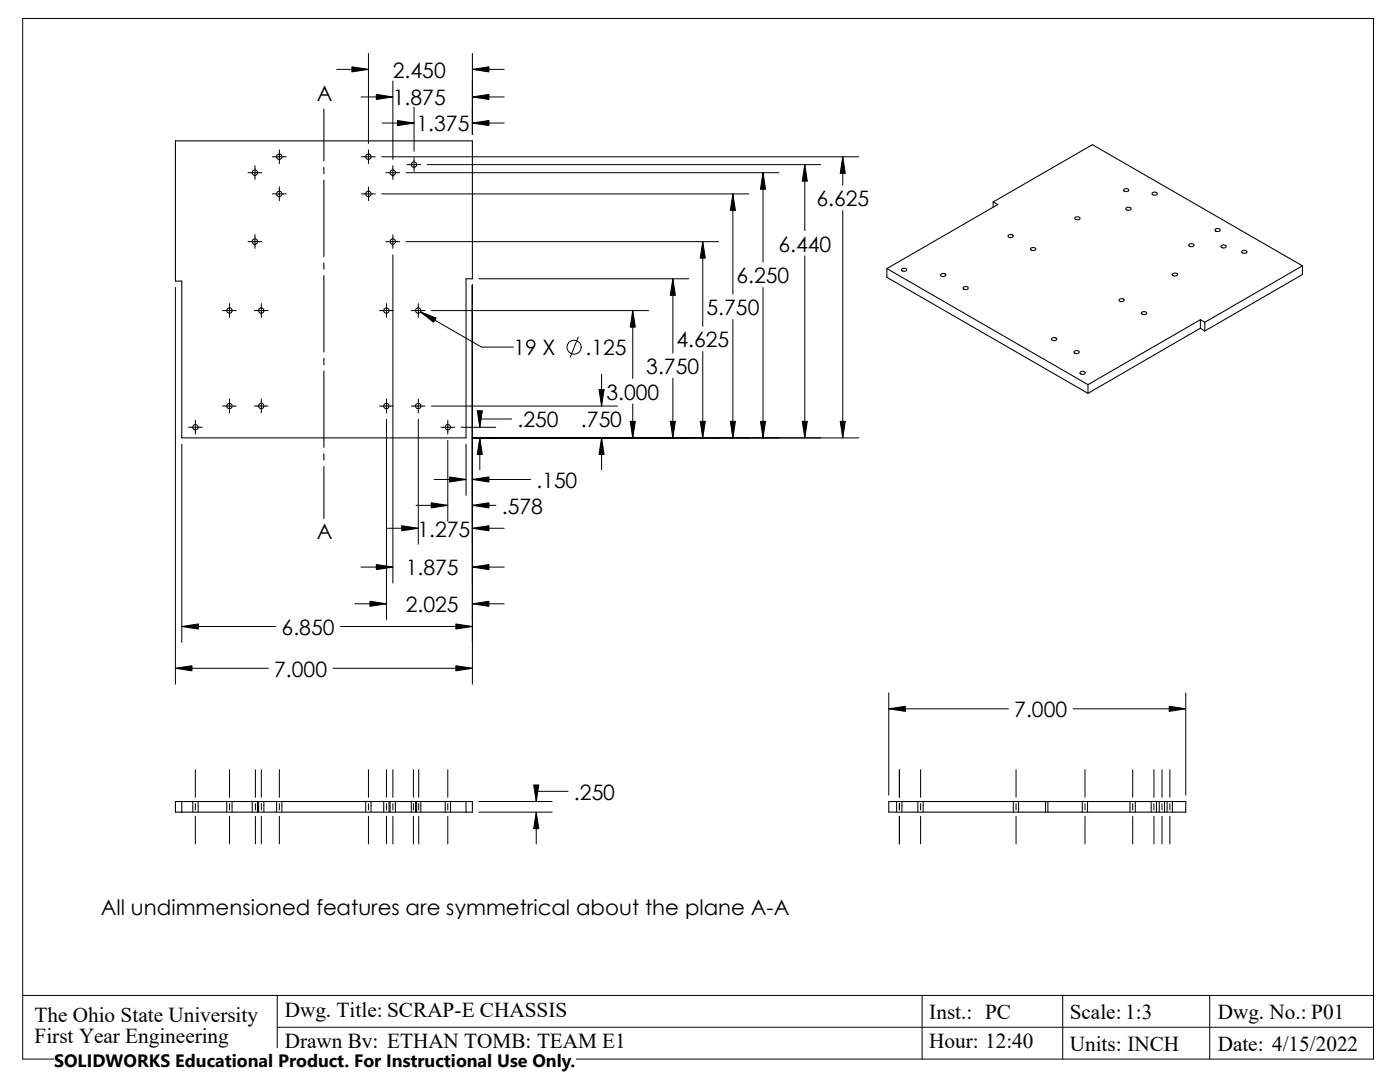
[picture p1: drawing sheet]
<svg xmlns="http://www.w3.org/2000/svg" width="279mm" height="216mm" viewBox="0 0 279 216" stroke-linecap="round" stroke-linejoin="round" font-family="sans-serif">
<g fill="none" stroke="#000" stroke-width=".2">
<path d="M4.5 3.7h269.6v207.6h-269.6zM67.2 13.8h6.3M72.1 19.3h6.3M73.5 10.7v17.9M78.4 16.2v15.6M94.3 10.7v16.1M94.3 19.3h6.3M94.3 13.8h6.3M49.5 34.5h2.7M50.9 33.1v2.7M54.4 31.3h2.7M54.4 38.7h2.7"/>
<path d="M55.8 29.9v2.7M55.8 37.3v2.7M72.1 31.3h2.8M72.1 38.7h2.8M73.5 29.9v2.7M73.5 37.3v2.7M76.2 31.3h95.2M76.2 38.7h73.2M76.3 24.6h6.3M77 34.5h2.8M78.4 33.1v2.7M81 34.5h74.4"/>
<path d="M81.2 32.9h2.8M82.6 21.4v8.8M82.6 31.5v2.7M85.3 32.9h78.5M94.3 24.6h6.3M146.3 38.7v20M152.3 34.5v17.8M160.6 32.9v13.1M168.2 31.3v5.7M35 57.4v79.1M49.5 48.2h2.7M50.9 46.8v2.8"/>
<path d="M77 48.2h2.8M78.4 46.8v2.8M78.4 50.8v65.5M81 48.2h62.4M94.3 56.9v79.6M95.5 55.6h42M134.3 55.6v14.8M140.3 48.2v16.9M152.3 57.4v30M160.6 51.1v36.3M168.2 42v45.4M44.4 62h2.8"/>
<path d="M45.8 60.6v2.7M45.8 79.6v2.8M50.8 62h2.7M52.2 60.6v2.7M52.2 79.6v2.8M75.7 62h2.8M77.1 60.6v2.7M77.1 79.6v2.8M82.1 62h2.7M83.5 60.6v2.7M83.5 79.6v2.8M83.9 62.2l12.2 7.1h6.3"/>
<path d="M86.1 62h43.4M115.4 67.3l-1.6 4M120.1 74.7v6.3M126.3 62v13.5M134.3 75.5v11.9M140.3 70.1v17.3M146.3 63.8v23.6M36.3 88.6v39.6M37.6 85.3h2.8M39 83.9v2.7M44.4 81h2.8M50.8 81h2.7"/>
<path d="M75.7 81h2.8M77.1 83.7v40M82.1 81h2.7M83.5 83.7v24.9M86.1 81h37.1M86.7 95.7h6.3M88 85.3h2.8M89.4 83.9v2.7M89.4 87.9v16.1M92 85.3h6.9M93 88.6v10.2M94.3 95.7h11.6"/>
<path d="M94.3 87.4h77.1M95.8 87.4v6.3M102.1 83.6h-6.3v1.7M120.1 87.4v6.3M126.3 80.6v6.8M72.1 113.2h6.3M77.1 105.4h6.4M83 100.8h6.4M94.3 105.4h6.3M94.3 100.8h4.7M94.3 113.2h6.3M35 133.3h18.6"/>
<path d="M36.3 125h18.7M66.5 133.3h27.8M67.9 125h26.4M70.8 120.5h6.3M94.3 120.5h6.3M177.4 138.3v20.4M236.6 138.3v20.4M38.5 159.9v2.2M39 153.6v5.5M39.5 159.9v2.2M45.3 159.9v2.2M45.8 153.6v5.5"/>
<path d="M46.3 159.9v2.2M50.3 159.9v2.2M51 153.6v5.5M51.4 159.9v2.2M51.6 159.9v2.2M52.2 153.6v5.5M52.7 159.9v2.2M55.2 159.9v2.2M55.8 153.6v5.5M56.3 159.9v2.2M73 159.9v2.2M73.5 153.6v5.5"/>
<path d="M74 159.9v2.2M76.6 159.9v2.2M77.1 153.6v5.5M77.6 159.9v2.2M77.9 159.9v2.2M78.4 153.6v5.5M78.9 159.9v2.2M82.1 159.9v2.2M82.5 153.6v5.5M82.9 159.9v2.2M83.1 159.9v2.2M83.6 153.6v5.5"/>
<path d="M84 159.9v2.2M88.9 159.9v2.2M89.4 153.6v5.5M89.9 159.9v2.2M95.5 159.9h14.7M113.4 157.9h-6.4v2M177.4 141.4h23.9M178.9 159.9v2.2M179.5 153.6v5.5M180 159.9v2.2M183.2 159.9v2.2M183.7 153.6v5.5"/>
<path d="M184.2 159.9v2.2M202.2 159.9v2.2M202.8 153.6v5.5M203.3 159.9v2.2M208.7 159.9v2.2M214.2 141.4h22.4M216 159.9v2.2M216.5 153.6v5.5M217 159.9v2.2M225.5 159.9v2.2M226.1 153.6v5.5M226.6 159.9v2.2"/>
<path d="M229.7 159.9v2.2M230.3 153.6v5.5M230.8 159.9v2.2M231.4 159.9v2.2M231.9 153.6v5.5M232.4 159.9v2.2M232.9 159.9v2.2M233.5 153.6v5.5M234 159.9v2.2M39 160.4v1.2M39 162.9v5.5M45.8 160.4v1.2"/>
<path d="M45.8 162.9v5.5M51 160.4v1.2M51 162.9v5.5M52.2 160.4v1.2M52.2 162.9v5.5M55.8 160.4v1.2M55.8 162.9v5.5M73.5 160.4v1.2M73.5 162.9v5.5M77.1 160.4v1.2M77.1 162.9v5.5M78.4 160.4v1.2"/>
<path d="M78.4 162.9v5.5M82.5 160.4v1.2M82.5 162.9v5.5M83.6 160.4v1.2M83.6 162.9v5.5M89.4 160.4v1.2M89.4 162.9v5.5M95.5 162.1h14.7M107 162.1v6.3M179.5 160.4v1.2M179.5 162.9v5.5M183.7 160.4v1.2"/>
<path d="M183.7 162.9v5.5M202.8 160.4v1.2M202.8 162.9v5.5M216.5 160.4v1.2M216.5 162.9v5.5M226.1 160.4v1.2M226.1 162.9v5.5M230.3 160.4v1.2M230.3 162.9v5.5M231.9 160.4v1.2M231.9 162.9v5.5M233.5 160.4v1.2"/>
<path d="M233.5 162.9v5.5M4.5 198.6h269.6M55.3 198.6v12.7M184 198.6v12.7M212.1 198.6v12.7M241.4 198.6v12.7M55.3 205h218.8"/>
<circle cx="114.6" cy="69.3" r="1.4"/>
</g>
<g fill="none" stroke="#000" stroke-width=".21">
<path d="M35 28.1h59.3v27.5h-1.3v31.8h-56.7v-31.3h-1.3zM64.6 21.8v10.3M64.6 33.4v1.3M64.6 35.9v15.3M224.3 37.8a.48 .48 0 0 1 .6-.2 .48 .48 0 0 1 .3 .5 .5 .5 0 0 1-.6 .2 .5 .5 0 0 1-.3-.5zM230 38.5a.55 .55 0 0 1 .9 .2 .59 .59 0 0 1-1-.1zM64.6 52.5v1.2M64.6 55v15.2M177 53.6l40.1 23.2M177 53.6v1.7l40.1 23.2M180 53.7a.58 .58 0 0 1 .9 .2 .53 .53 0 0 1-.5 .3 .53 .53 0 0 1-.4-.5zM187.8 54.7a.58 .58 0 0 1 1 .2 .62 .62 0 0 1-1.1 0z"/>
<path d="M192.3 57.3a.65 .65 0 0 1 1 .2 .58 .58 0 0 1-.6 .3 .58 .58 0 0 1-.5-.4zM198.2 40.3l.9 .5-22.1 12.8M198.2 40.3l19.8-11.4 41.9 24.1M198.2 40.3v1M201.3 46.9a.58 .58 0 0 1 .9 .3 .54 .54 0 0 1-.5 .2 .54 .54 0 0 1-.5-.4zM205.7 49.5a.65 .65 0 0 1 1 .2 .58 .58 0 0 1-.5 .3 .58 .58 0 0 1-.5-.4zM214.5 43.4a.57 .57 0 0 1 1 .3 .54 .54 0 0 1-.6 .2 .54 .54 0 0 1-.4-.5zM223.4 59.7a.58 .58 0 0 1 1 .2 .54 .54 0 0 1-.6 .3 .54 .54 0 0 1-.4-.4zM224.7 41.5a.65 .65 0 0 1 1 .2 .6 .6 0 0 1-1-.1zM234 54.7a.59 .59 0 0 1 1 .1 .58 .58 0 0 1-1-.1zM237.3 48.8a.65 .65 0 0 1 1 .1 .58 .58 0 0 1-.6 .3 .58 .58 0 0 1-.5-.3zM242.6 45.7a.55 .55 0 0 1 .5-.1 .55 .55 0 0 1 .4 .4 .64 .64 0 0 1-1-.2z"/>
<path d="M243.8 49a.65 .65 0 0 1 .9 .2 .58 .58 0 0 1-.5 .3 .58 .58 0 0 1-.5-.4zM247.9 50.1a.57 .57 0 0 1 .9 .3 .54 .54 0 0 1-.6 .2 .54 .54 0 0 1-.3-.5zM259.9 53l-19.4 11.3M259.9 53v1.8l-19.4 11.2M64.6 71.5v1.3M64.6 74v15.3M210 67.5a.58 .58 0 0 1 .9 .2 .62 .62 0 0 1-1.1-.1zM214.4 70.1a.65 .65 0 0 1 1 .2 .58 .58 0 0 1-.6 .3 .58 .58 0 0 1-.5-.4zM215.7 74.2a.51 .51 0 0 1 .5-.1 .51 .51 0 0 1 .3 .4 .59 .59 0 0 1-1-.2zM217.1 76.8v1.7M227.9 62.3a.65 .65 0 0 1 1 .2 .55 .55 0 0 1-.6 .3 .55 .55 0 0 1-.5-.4zM239.6 63.8l.9 .5"/>
<path d="M239.6 63.8l-22.5 13M239.6 63.8v1.7M239.6 65.5l-22.5 13M239.6 65.5l.9 .5M240.5 64.3v1.7M64.6 90.6v1.2M64.6 93.1v10.4M35 159.9h59.3v2.2h-59.3zM36.3 159.9v2.2M93 159.9v2.2M177.4 159.9h59.2v2.2h-59.2zM209.1 159.9v2.2"/>
<circle cx="50.9" cy="34.4" r=".53"/>
<circle cx="55.7" cy="38.7" r=".53"/>
<circle cx="55.7" cy="31.3" r=".53"/>
<circle cx="73.5" cy="31.3" r=".53"/>
<circle cx="73.5" cy="38.7" r=".53"/>
<circle cx="78.4" cy="34.4" r=".53"/>
<circle cx="82.6" cy="32.8" r=".53"/>
<circle cx="50.9" cy="48.2" r=".53"/>
<circle cx="78.4" cy="48.2" r=".53"/>
<circle cx="45.8" cy="62" r=".54"/>
<circle cx="52.1" cy="62" r=".53"/>
<circle cx="77.1" cy="62" r=".54"/>
<circle cx="83.5" cy="62" r=".53"/>
<circle cx="39" cy="85.2" r=".52"/>
<circle cx="45.8" cy="81" r=".54"/>
<circle cx="52.1" cy="81" r=".53"/>
<circle cx="77.1" cy="81" r=".54"/>
<circle cx="83.5" cy="81" r=".53"/>
<circle cx="89.4" cy="85.2" r=".52"/>
</g>
<g fill="#000" stroke="#000" stroke-width=".2">
<path d="M70.2 13.3l3.3 .5-3.3 .6zM75.1 18.8l3.3 .5-3.3 .6zM94.3 19.3l3.3-.5v1.1zM94.3 13.8l3.3-.5v1.1zM79.3 24l3.3 .6-3.3 .5zM94.3 24.6l3.3-.6v1.1zM146.3 38.7l.5 3.3h-1zM152.3 34.5l.5 3.3h-1zM160.6 32.9l.5 3.3h-1zM168.2 31.3l.5 3.3h-1zM134.3 55.6l.5 3.3h-1zM140.3 48.2l.5 3.3h-1.1z"/>
<path d="M83.9 62.2l3.1 1.3-.5 .8zM126.3 62l.5 3.3h-1zM89.7 95.2l3.3 .5-3.3 .5zM94.3 95.7l3.3-.5v1zM95.2 82h1.1l-.5 3.3zM95.8 87.4l.5 3.3h-1.1zM120.1 87.4l.5 3.3h-1.1zM119.5 77.7h1.1l-.5 3.3zM125.8 84.1h1l-.5 3.3zM133.8 84.1h1l-.5 3.3zM139.7 84.1h1.1l-.5 3.3zM145.8 84.1h1l-.5 3.3z"/>
<path d="M151.8 84.1h1l-.5 3.3zM160.1 84.1h1l-.5 3.3zM167.7 84.1h1l-.5 3.3zM75.1 112.6l3.3 .6-3.3 .5zM80.2 104.9l3.3 .5-3.3 .5zM86.1 100.3l3.3 .5-3.3 .5zM94.3 105.4l3.3-.5v1zM94.3 100.8l3.3-.5v1zM94.3 113.2l3.3-.6v1.1zM35 133.3l3.3-.5v1.1zM36.3 125l3.3-.5v1zM73.8 120l3.3 .5-3.3 .5z"/>
<path d="M91 124.5l3.3 .5-3.3 .5zM91 132.8l3.3 .5-3.3 .6zM94.3 120.5l3.3-.5v1zM106.5 156.6h1l-.5 3.3zM177.4 141.4l3.3-.5v1zM233.3 140.9l3.3 .5-3.3 .5zM107 162.1l.5 3.3h-1z"/>
</g>
<path d="M10.8 209.2h104.1v6.7h-104.1z" fill="#fff"/>
<g font-size="4.2">
<text x="78.4" y="15.5">2.450</text>
<text x="63.2" y="20.2">A</text>
<text x="78.4" y="21">1.875</text>
<text x="83.1" y="26.2">1.375</text>
<text x="162.9" y="41.1">6.625</text>
<text x="155.4" y="50.2">6.440</text>
<text x="147" y="56.5">6.250</text>
<text x="141" y="62.9">5.750</text>
<text x="102.4" y="70.9">19 X</text>
<text x="116.8" y="70.9">.125</text>
<text x="135" y="69.3">4.625</text>
<text x="129" y="74.6">3.750</text>
<text x="121" y="79.8">3.000</text>
<text x="103.3" y="85.3">.250</text>
<text x="115.9" y="85.3">.750</text>
<text x="107" y="97.3">.150</text>
<text x="63.2" y="107.5">A</text>
<text x="83.3" y="107.1">1.275</text>
<text x="100.1" y="102.5">.578</text>
<text x="81" y="114.8">1.875</text>
<text x="81" y="122.1">2.025</text>
<text x="56.2" y="126.7">6.850</text>
<text x="54.7" y="135">7.000</text>
<text x="202.4" y="143.1">7.000</text>
<text x="114.5" y="159.6">.250</text>
<text x="20.1" y="182.6">All undimmensioned features are symmetrical about the plane A-A</text>
<text x="6.9" y="203.9">The Ohio State University</text>
<text x="56.9" y="202.9">Dwg. Title: SCRAP-E CHASSIS</text>
<text x="185.5" y="203.2">Inst.: PC</text>
<text x="213.5" y="203.2">Scale: 1:3</text>
<text x="243.1" y="203.2">Dwg. No.: P01</text>
<text x="6.9" y="208.1">First Year Engineering</text>
<text x="56.9" y="209.2">Drawn By: ETHAN TOMB: TEAM E1</text>
<text x="185.5" y="209.2">Hour: 12:40</text>
<text x="213.5" y="209.6">Units: INCH</text>
<text x="243" y="209.6">Date: 4/15/2022</text>
</g>
<text font-size="3.6" x="10.8" y="213">SOLIDWORKS Educational Product. For Instructional Use Only.</text>
</svg>
